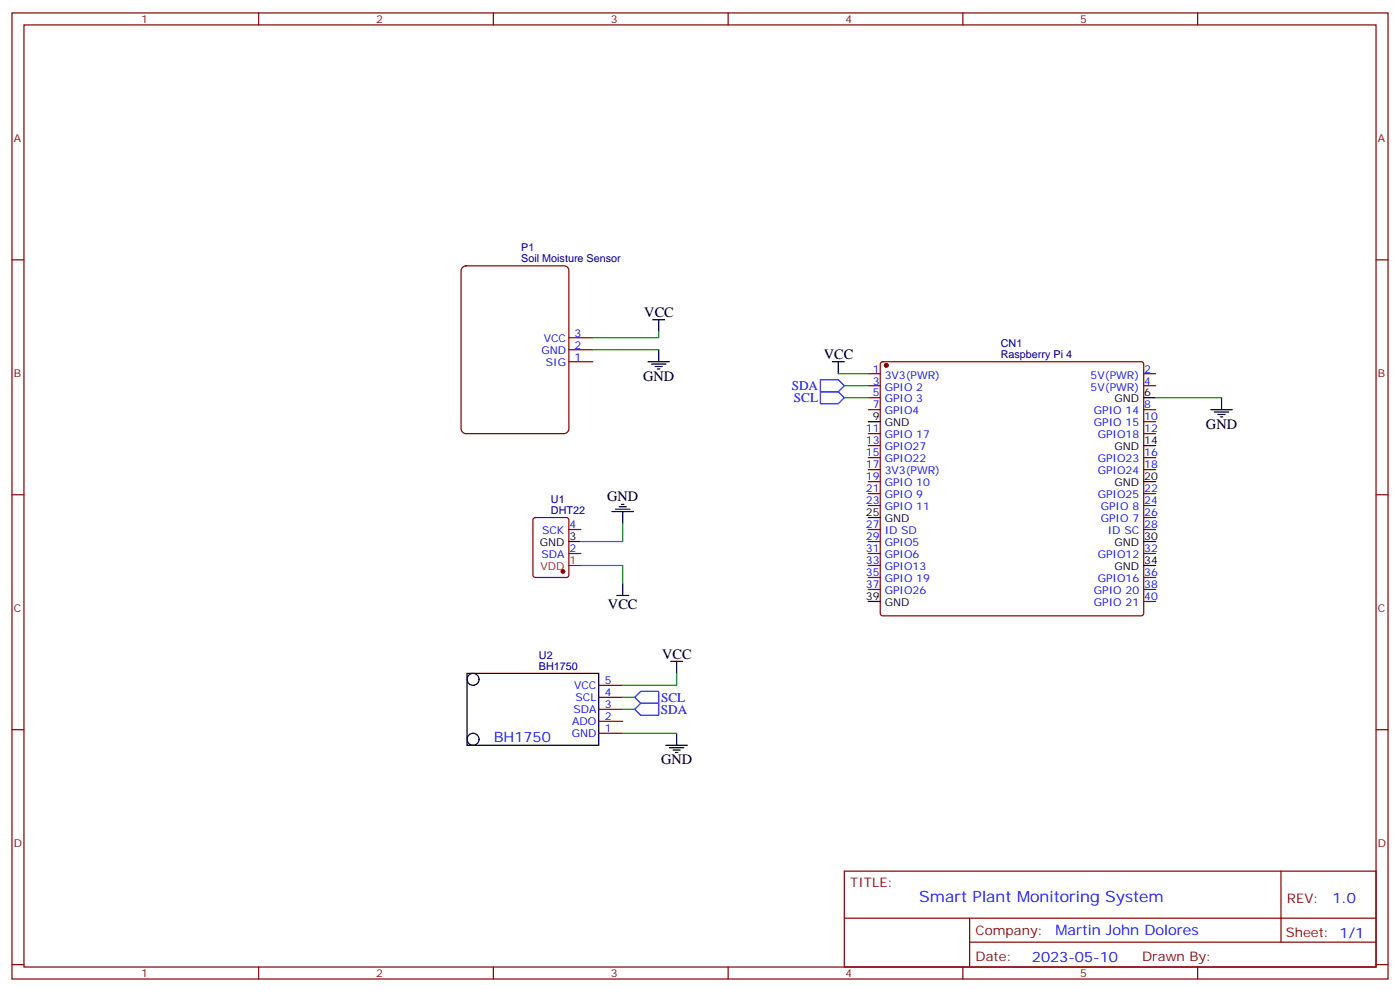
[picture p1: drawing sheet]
<svg xmlns="http://www.w3.org/2000/svg" width="412mm" height="292mm" viewBox="0 0 412 292" stroke-linecap="round" stroke-linejoin="round" font-family="sans-serif">
<g fill="none" stroke="#870000" stroke-width=".35">
<path d="M3.5 3.8h405.4v284.3h-405.4zM7.1 7.3h398.2v277.3h-398.2zM76.2 3.8v3.5M145.3 3.8v3.5M214.5 3.8v3.5M283.6 3.8v3.5M352.8 3.8v3.5M3.5 76.5h3.6M405.3 76.5h3.6M3.5 145.6h3.6M157.2 152.5l.5-.2h9.2l.6 .5 .1 16.5-.5 .6-9.4 .1-.7-.5v-16.5zM167.6 155.9h3.5"/>
<path d="M405.3 145.6h3.6M167.6 162.9h3.5M3.5 214.8h3.6M176.4 215.8h7M176.4 212.3h7M176.4 208.8h7M176.4 205.2h7M176.4 201.7h7M405.3 214.8h3.6M248.7 256.4h156.6v28.2h-156.6zM377.3 256.4v20.9M248.7 270.2h156.5"/>
<path d="M285.6 277.3h119.6M285.6 270.2v14.2M3.5 283.9h3.6M76.2 284.6v3.5M145.3 284.6v3.5M214.5 284.6v3.5M283.6 284.6v3.5M352.8 284.6v3.5M405.3 283.9h3.6"/>
</g>
<circle cx="165.8" cy="168.2" r=".53" fill="#870000" stroke="#870000" stroke-width=".35"/>
<path d="M167.6 166.4h3.5" fill="none" stroke="#f00" stroke-width=".35"/>
<g fill="none" stroke="#000" stroke-width=".35">
<path d="M167.6 159.4h3.5M137.6 198.2h38.8v21.2h-38.8z"/>
<circle cx="139.3" cy="200" r="1.76"/>
<circle cx="139.3" cy="217.6" r="1.76"/>
</g>
<path d="M136.1 78.8l1.1-.6h29a1.41 1.41 0 0 1 1.4 1.5v46.5a1.51 1.51 0 0 1-1.4 1.4h-29a1.51 1.51 0 0 1-1.4-1.4v-46.5z" fill="#fff" stroke="#800000" stroke-width=".35"/>
<g fill="none" stroke="#870000" stroke-width=".35">
<path d="M167.6 99.4h7M167.6 106.5h7M167.6 102.9h7M255.8 110h3.5M255.8 113.5h3.5M255.8 117.1h3.5M259.5 106.7l.5-.2h76.2l.5 .2 .2 .5v73.4l-.2 .5-.5 .2h-76.2l-.5-.3-.2-.4v-73.4zM336.9 110h3.5M336.9 113.5h3.5M255.8 120.6h3.5M255.8 127.6h3.5M255.8 131.2h3.5"/>
<path d="M255.8 134.7h3.5M255.8 138.2h3.5M336.9 120.6h3.5M336.9 127.6h3.5M336.9 134.7h3.5M336.9 138.2h3.5M336.9 124.1h3.5M255.8 141.7h3.5M255.8 145.3h3.5M255.8 148.8h3.5M255.8 155.9h3.5M255.8 159.4h3.5"/>
<path d="M336.9 145.3h3.5M336.9 148.8h3.5M336.9 155.9h3.5M336.9 152.3h3.5M255.8 162.9h3.5M255.8 166.4h3.5M255.8 170h3.5M255.8 173.5h3.5M336.9 162.9h3.5M336.9 170h3.5M336.9 173.5h3.5M336.9 177h3.5"/>
</g>
<g fill="none" stroke="#000" stroke-width=".35">
<path d="M192.3 94.1h3.5M194 94.1v3.5M190.9 106.5h6.3M191.9 107.2h4.2M193 107.9h2.1M193.7 108.6h.7M194 102.9v3.6M245.2 106.5h3.5M246.9 106.5v3.5M336.9 117.1h3.5M359.8 117.1v3.5M255.8 124.1h3.5"/>
<path d="M336.9 131.2h3.5M356.7 120.6h6.3M357.7 121.3h4.2M358.8 122h2.1M359.5 122.7h.7M180.3 150.6h6.3M181.3 149.9h4.3M182.4 149.2h2.1M183.1 148.4h.7M183.4 150.6v3.5M255.8 152.3h3.5M336.9 159.4h3.5"/>
<path d="M336.9 141.7h3.5M181.7 175.3h3.5M183.4 171.7v3.6M255.8 177h3.5M336.9 166.4h3.5M197.6 194.7h3.5M199.3 194.7v3.5M196.1 219.4h6.4M199.3 215.8v3.6M197.2 220.1h4.2M198.3 220.8h2.1M199 221.5h.7"/>
</g>
<circle cx="261.1" cy="107.5" r=".53" fill="#870000" stroke="#870000" stroke-width=".35"/>
<path d="M194 97.6v1.8h-19.4M174.6 102.9h19.4M246.9 110h8.9M248.7 113.5h7.1M248.7 117.1h7.1M340.4 117.1h19.4M183.4 154.1v5.3h-12.3M171.1 166.4h12.3v5.3M199.3 198.2v3.5h-15.9M183.4 205.2h3.6M183.4 208.8h3.6M183.4 215.8h15.9" fill="none" stroke="#008700" stroke-width=".35"/>
<path d="M241.7 111.8h5.2l1.8 1.7-1.8 1.8h-5.2zM241.7 115.3h5.2l1.8 1.8-1.8 1.7h-5.2zM187 208.8l1.7-1.8h5.3v3.5h-5.3zM188.7 203.5h5.3v3.5h-5.3l-1.7-1.8z" fill="none" stroke="#00f" stroke-width=".35"/>
<text font-size="4.6" fill="#00f" x="270.8" y="265.4">Smart Plant Monitoring System</text>
<g font-size="4.2">
<text x="189.8" y="93.4">VCC</text>
<text x="242.7" y="105.8">VCC</text>
<text x="189.4" y="112.1">GND</text>
<text x="355.2" y="126.2">GND</text>
<text x="178.9" y="147.3">GND</text>
<text x="179.1" y="179.2">VCC</text>
<text x="195.1" y="194">VCC</text>
<text x="194.7" y="225">GND</text>
</g>
<g font-size="4.2" fill="#00f">
<text x="145.4" y="218.4">BH1750</text>
<text x="392.5" y="265.7">1.0</text>
<text x="310.9" y="275.2">Martin John Dolores</text>
<text x="304" y="283">2023-05-10</text>
</g>
<g font-size="3.9" fill="#00f">
<text x="233.2" y="114.8">SDA</text>
<text x="233.9" y="118.3">SCL</text>
<text x="194.7" y="206.5">SCL</text>
<text x="194.7" y="210">SDA</text>
</g>
<g font-size="3.9" fill="#800">
<text x="250.5" y="261">TITLE:</text>
<text x="379.1" y="265.7">REV:</text>
<text x="287.4" y="275.2">Company:</text>
<text x="378.7" y="275.8">Sheet: 1/1</text>
<text x="287.4" y="282.9">Date:</text>
<text x="336.4" y="282.9">Drawn By:</text>
</g>
<g font-size="3.2" fill="#800">
<text x="41.6" y="6.8">1</text>
<text x="110.8" y="6.8">2</text>
<text x="179.9" y="6.8">3</text>
<text x="249.1" y="6.8">4</text>
<text x="318.2" y="6.8">5</text>
<text x="4.1" y="41.9">A</text>
<text x="405.9" y="41.9">A</text>
<text x="4.1" y="111.1">B</text>
<text x="405.9" y="111.1">B</text>
<text x="4.1" y="180.2">C</text>
<text x="405.9" y="180.2">C</text>
<text x="4.1" y="249.3">D</text>
<text x="405.9" y="249.3">D</text>
<text x="41.6" y="287.6">1</text>
<text x="110.8" y="287.6">2</text>
<text x="179.9" y="287.6">3</text>
<text x="249.1" y="287.6">4</text>
<text x="318.2" y="287.6">5</text>
</g>
<g font-size="3.2" fill="#000080">
<text x="153.6" y="77.2">Soil Moisture Sensor</text>
<text x="153.6" y="74">P1</text>
<text x="294.8" y="105.4">Raspberry Pi 4</text>
<text x="294.8" y="102.2">CN1</text>
<text x="162.3" y="148">U1</text>
<text x="162.3" y="151.3">DHT22</text>
<text x="158.8" y="197.1">BH1750</text>
<text x="158.8" y="193.9">U2</text>
</g>
<g font-size="3.2" fill="#00f">
<text x="160.2" y="100.6">VCC</text>
<text x="169.2" y="99.2">3</text>
<text x="159.5" y="104.1">GND</text>
<text x="160.8" y="107.6">SIG</text>
<text x="169.2" y="106.2">1</text>
<text x="169.2" y="102.7">2</text>
<text x="257.1" y="109.6">1</text>
<text x="257.1" y="113.2">3</text>
<text x="260.6" y="111.4">3V3(PWR)</text>
<text x="321.3" y="111.4">5V(PWR)</text>
<text x="337.1" y="113.2">4</text>
<text x="337.1" y="109.6">2</text>
<text x="257.1" y="116.7">5</text>
<text x="260.6" y="114.9">GPIO 2</text>
<text x="260.6" y="118.5">GPIO 3</text>
<text x="321.3" y="114.9">5V(PWR)</text>
<text x="257.1" y="120.2">7</text>
<text x="260.6" y="122">GPIO4</text>
<text x="322.2" y="125.5">GPIO 15</text>
<text x="322.2" y="122">GPIO 14</text>
<text x="337.1" y="123.8">10</text>
<text x="337.1" y="120.2">8</text>
<text x="255.1" y="127.3">11</text>
<text x="255.1" y="130.8">13</text>
<text x="260.6" y="129">GPIO 17</text>
<text x="323.4" y="129">GPIO18</text>
<text x="337.1" y="127.3">12</text>
<text x="255.1" y="134.3">15</text>
<text x="255.1" y="137.9">17</text>
<text x="260.6" y="132.6">GPIO27</text>
<text x="260.6" y="136.1">GPIO22</text>
<text x="323.4" y="136.1">GPIO23</text>
<text x="337.1" y="137.9">18</text>
<text x="337.1" y="134.3">16</text>
<text x="255.1" y="141.4">19</text>
<text x="260.6" y="139.6">3V3(PWR)</text>
<text x="260.6" y="143.2">GPIO 10</text>
<text x="323.4" y="139.6">GPIO24</text>
<text x="255.1" y="144.9">21</text>
<text x="255.1" y="148.4">23</text>
<text x="260.6" y="146.7">GPIO 9</text>
<text x="323.4" y="146.7">GPIO25</text>
<text x="337.1" y="148.4">24</text>
<text x="337.1" y="144.9">22</text>
<text x="167.7" y="155.5">4</text>
<text x="255.1" y="155.5">27</text>
<text x="260.6" y="150.2">GPIO 11</text>
<text x="324.3" y="153.7">GPIO 7</text>
<text x="324.3" y="150.2">GPIO 8</text>
<text x="337.1" y="155.5">28</text>
<text x="337.1" y="152">26</text>
<text x="159.7" y="157.3">SCK</text>
<text x="255.1" y="159">29</text>
<text x="260.6" y="157.3">ID SD</text>
<text x="260.6" y="160.8">GPIO5</text>
<text x="326.3" y="157.3">ID SC</text>
<text x="159.5" y="164.3">SDA</text>
<text x="167.7" y="162.6">2</text>
<text x="255.1" y="162.6">31</text>
<text x="255.1" y="166.1">33</text>
<text x="260.6" y="164.3">GPIO6</text>
<text x="260.6" y="167.9">GPIO13</text>
<text x="323.4" y="164.3">GPIO12</text>
<text x="337.1" y="162.6">32</text>
<text x="255.1" y="169.6">35</text>
<text x="255.1" y="173.1">37</text>
<text x="260.6" y="171.4">GPIO 19</text>
<text x="323.4" y="171.4">GPIO16</text>
<text x="337.1" y="173.1">38</text>
<text x="337.1" y="169.6">36</text>
<text x="260.6" y="174.9">GPIO26</text>
<text x="322.2" y="178.4">GPIO 21</text>
<text x="322.2" y="174.9">GPIO 20</text>
<text x="337.1" y="176.7">40</text>
<text x="169.1" y="202.8">VCC</text>
<text x="178.2" y="201.4">5</text>
<text x="168.9" y="209.8">SDA</text>
<text x="169.5" y="206.3">SCL</text>
<text x="178.2" y="208.4">3</text>
<text x="178.2" y="204.9">4</text>
<text x="168.6" y="213.4">ADO</text>
<text x="178.2" y="215.5">1</text>
<text x="178.2" y="211.9">2</text>
<text x="168.4" y="216.9">GND</text>
</g>
<g font-size="3.2">
<text x="328.3" y="118.5">GND</text>
<text x="337.1" y="116.7">6</text>
<text x="257.1" y="123.8">9</text>
<text x="260.6" y="125.5">GND</text>
<text x="337.1" y="130.8">14</text>
<text x="328.3" y="132.6">GND</text>
<text x="328.3" y="143.2">GND</text>
<text x="337.1" y="141.4">20</text>
<text x="255.1" y="152">25</text>
<text x="260.6" y="153.7">GND</text>
<text x="159" y="160.8">GND</text>
<text x="167.7" y="159">3</text>
<text x="328.3" y="160.8">GND</text>
<text x="337.1" y="159">30</text>
<text x="328.3" y="167.9">GND</text>
<text x="337.1" y="166.1">34</text>
<text x="255.1" y="176.7">39</text>
<text x="260.6" y="178.4">GND</text>
</g>
<g font-size="3.2" fill="#f00">
<text x="159.2" y="167.9">VDD</text>
<text x="167.7" y="166.1">1</text>
</g>
</svg>
